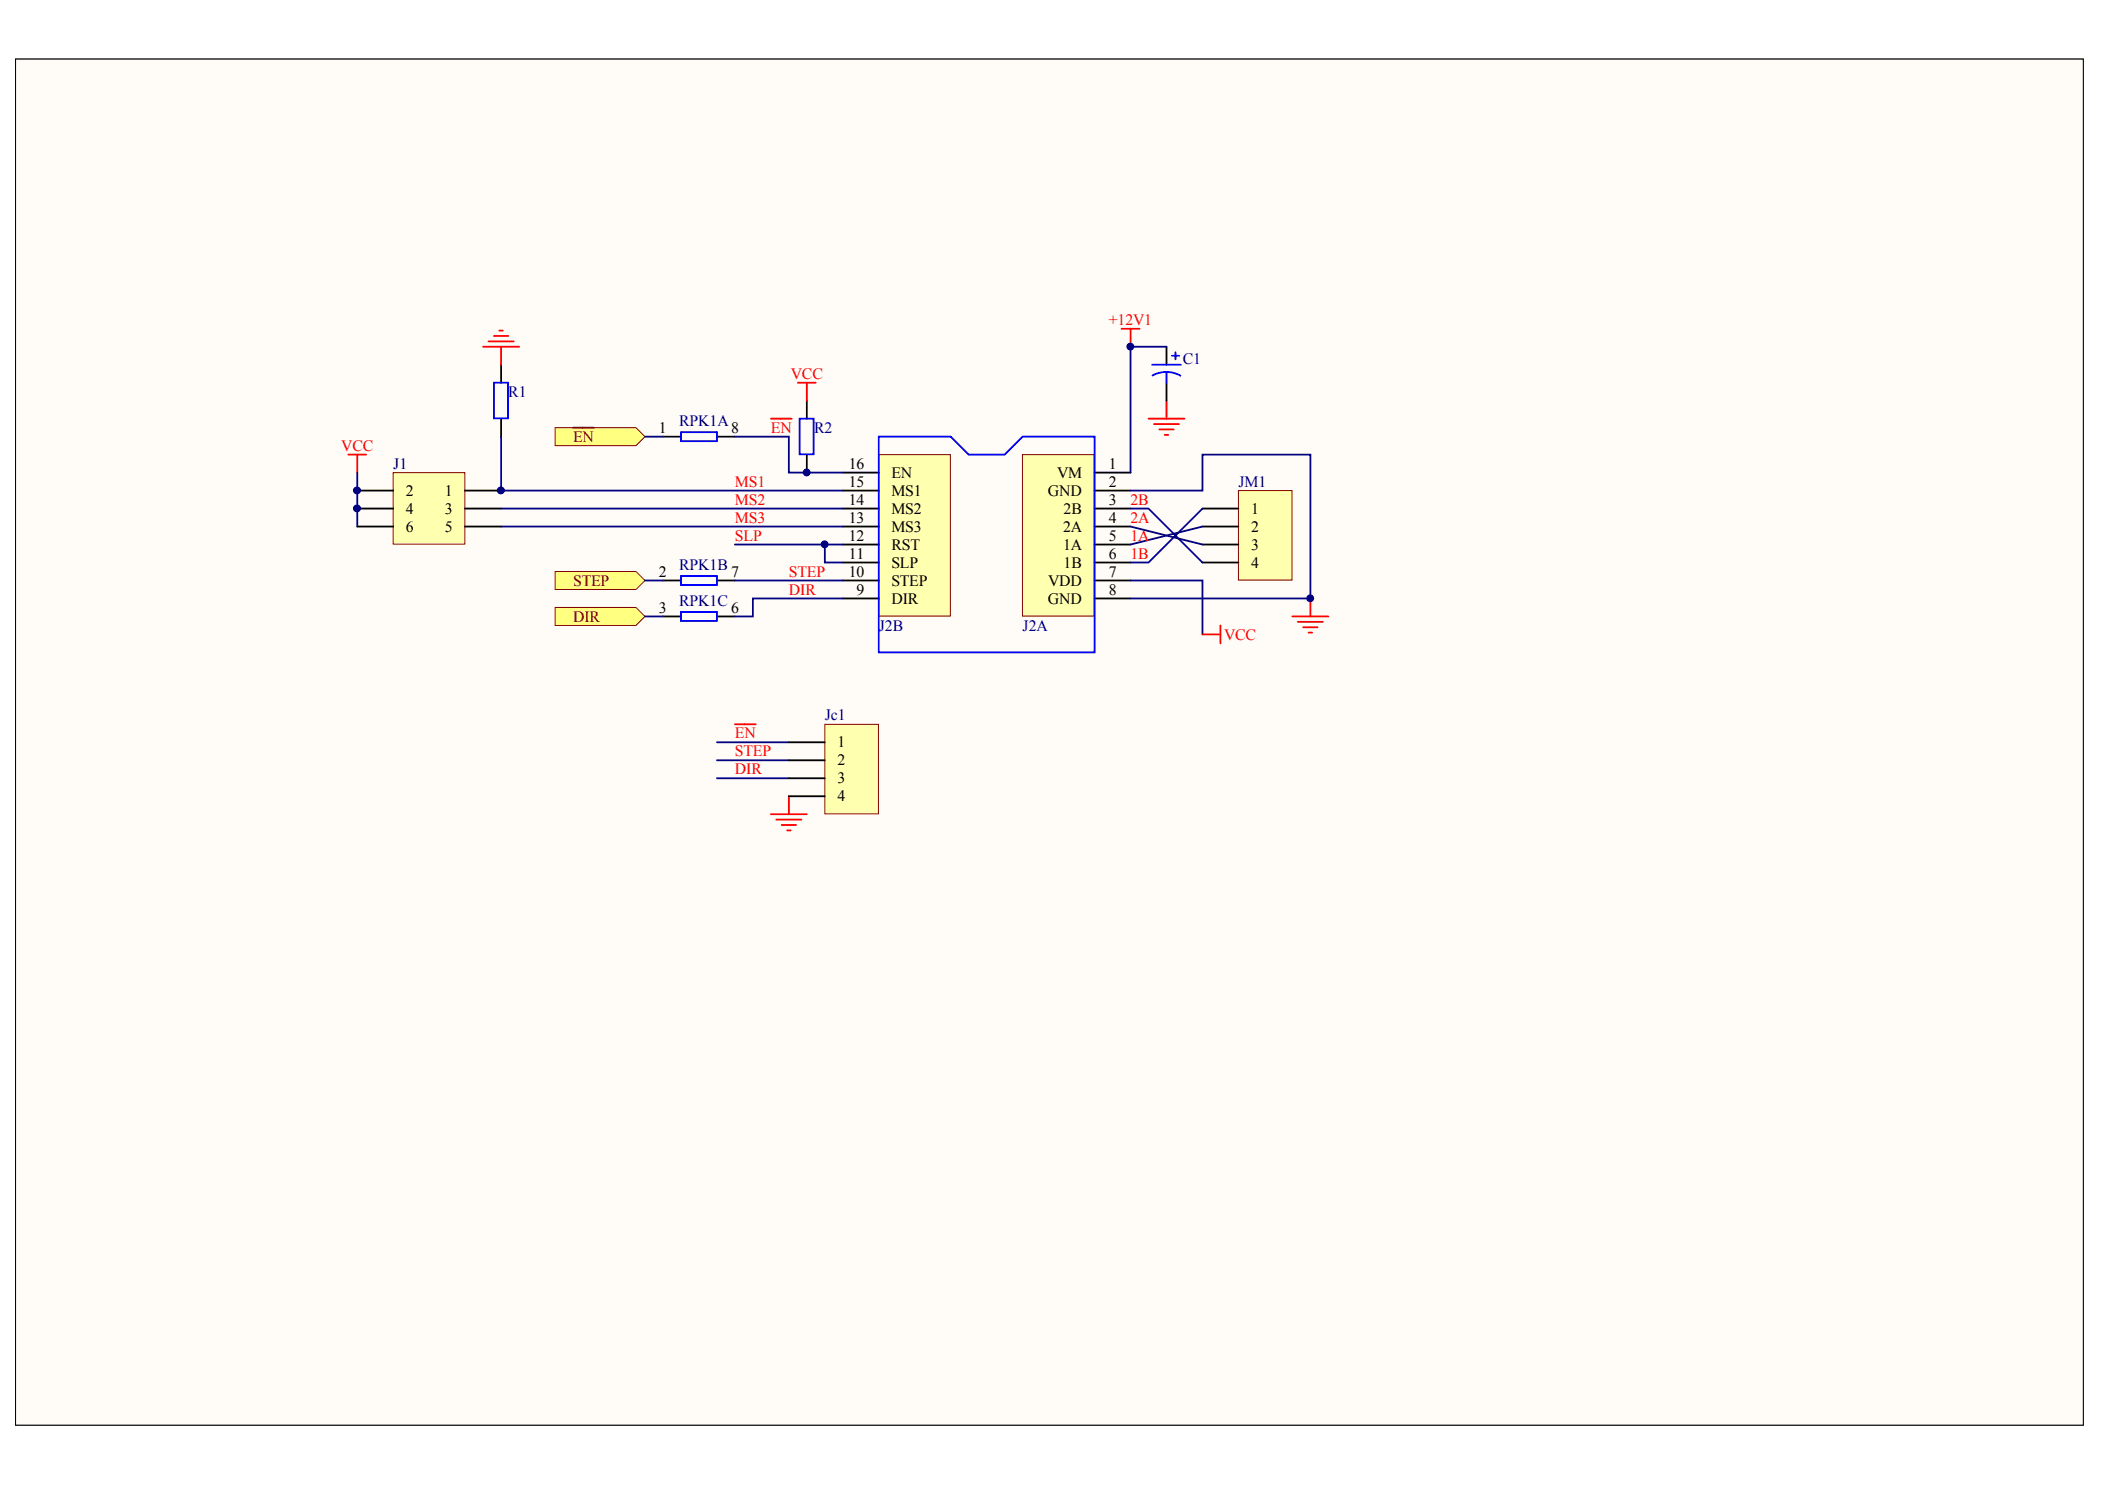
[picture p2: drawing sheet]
<svg xmlns="http://www.w3.org/2000/svg" width="297mm" height="210mm" viewBox="0 0 297 210" stroke-linecap="round" stroke-linejoin="round" font-family="sans-serif">
<path d="M2.2 8.3h291.8v192.7h-291.8z" fill="#fffcf8" stroke="#000" stroke-width=".14"/>
<path d="M70.7 51.5v2.5M70.7 59.1v2.5" fill="none" stroke="#000" stroke-width=".25"/>
<path d="M69.7 54h2v5h-2z" fill="none" stroke="#00f" stroke-width=".25"/>
<path d="M174.8 69.2h7.5v12.6h-7.5z" fill="#ffffb0" stroke="#800000" stroke-width=".14"/>
<path d="M169.7 71.7h5.1M169.7 74.3h5.1M169.7 76.8h5.1M169.7 79.3h5.1" fill="none" stroke="#000" stroke-width=".25"/>
<path d="M78.3 60.3h11.4l1.3 1.3-1.3 1.3h-11.4z" fill-rule="evenodd" fill="#ffff80" stroke="#800000" stroke-width=".14"/>
<path d="M80.9 60.3h2.9" fill="none" stroke="#800000" stroke-width=".25"/>
<g fill="#ffff80" stroke="#800000" stroke-width=".14">
<path d="M78.3 85.7h11.4l1.3 1.3-1.3 1.2h-11.4z" fill-rule="evenodd"/>
<path d="M78.3 80.6h11.4l1.3 1.3-1.3 1.3h-11.4z" fill-rule="evenodd"/>
</g>
<path d="M144.3 64.1h10.1v22.8h-10.1z" fill="#ffffb0" stroke="#800000" stroke-width=".14"/>
<path d="M154.5 66.7h5M154.5 69.2h5M154.5 71.7h5M154.5 74.3h5M154.5 76.8h5M154.5 79.3h5M154.5 81.9h5M154.5 84.4h5" fill="none" stroke="#000" stroke-width=".25"/>
<path d="M124 64.1h10.1v22.8h-10.1z" fill="#ffffb0" stroke="#800000" stroke-width=".14"/>
<path d="M113.9 56.5v2.6M164.6 48.9v2.6M164.6 54v2.5M113.9 64.1v2.6M118.9 79.3h5.1M118.9 76.8h5.1M118.9 74.3h5.1M118.9 71.7h5.1M118.9 69.2h5.1M118.9 66.7h5.1M118.9 84.4h5.1M118.9 81.9h5.1" fill="none" stroke="#000" stroke-width=".25"/>
<g fill="none" stroke="#000080" stroke-width=".25">
<path d="M164.6 48.9h-5.1v17.8M50.4 66.7v7.6M70.7 61.6v7.6h48.2M70.7 71.7h48.2M70.7 74.3h48.2M103.7 76.8h12.7M118.9 76.8h-2.5v2.5h2.5M159.5 71.7h2.6l7.6 7.6M159.5 69.2h10.2v-5.1h15.2v20.3h-25.4M159.5 74.3l10.2 2.5M169.7 74.3l-10.2 2.5M159.5 81.9h10.2v7.6"/>
<path d="M101.2 104.7h10.1M101.2 107.2h10.1M101.2 109.8h10.1"/>
</g>
<g fill="none" stroke="#f00" stroke-width=".25">
<path d="M68.2 48.9h5.1M68.9 48.2h3.6M69.7 47.4h2M70.5 46.6h.5M70.7 48.9v2.6M108.8 59.1h2.9M112.6 54h2.5M113.9 54v2.5M158.3 46.4h2.5M159.5 46.4v2.5M162.1 59.1h5M162.8 59.8h3.6"/>
<path d="M164.6 56.5v2.6M49.1 64.1h2.6M50.4 64.1v2.6M163.6 60.6h2M164.4 61.3h.5M169.7 89.5h2.5M172.2 88.2v2.6M182.4 87h5M183.1 87.7h3.6M183.9 88.5h2M184.7 89.2h.5M184.9 84.4v2.6"/>
<path d="M103.7 102.2h2.9M108.8 114.9h5.1M109.5 115.6h3.6M110.3 116.4h2M111.1 117.1h.5M111.3 112.3v2.6"/>
</g>
<path d="M112.8 59.1h2v5h-2zM162.6 51.5h4M164.6 52.5l1.2 .2 .8 .3M164.6 52.5l-1.2 .1-.8 .4M164.6 52.5v1.5M165.4 50.2h1M165.9 49.7v1M124 61.6h10.2l2.5 2.5h5.1l2.5-2.5h10.2v30.4h-30.5z" fill="none" stroke="#00f" stroke-width=".25"/>
<path d="M55.5 66.7h10.1v10.1h-10.1z" fill="#ffffb0" stroke="#800000" stroke-width=".14"/>
<path d="M50.4 69.2h5.1M50.4 71.7h5.1M50.4 74.3h5.1M65.6 69.2h5.1M65.6 71.7h5.1M65.6 74.3h5.1" fill="none" stroke="#000" stroke-width=".25"/>
<path d="M116.4 102.2h7.6v12.6h-7.6z" fill="#ffffb0" stroke="#800000" stroke-width=".14"/>
<path d="M93.6 61.6h2.5M101.2 61.6h2.5M93.6 81.9h2.5M93.6 87h2.5M101.2 81.9h2.5M101.2 87h2.5M111.3 104.7h5.1M111.3 107.2h5.1M111.3 109.8h5.1M111.3 112.3h5.1" fill="none" stroke="#000" stroke-width=".25"/>
<path d="M96.1 61h5.1v1.2h-5.1zM96.1 81.3h5.1v1.2h-5.1zM96.1 86.3h5.1v1.3h-5.1z" fill="none" stroke="#00f" stroke-width=".25"/>
<path d="M91 61.6h2.6M103.7 61.6h7.6v5.1h7.6M169.7 71.7l-7.6 7.6h-2.6M91 81.9h2.6M91 87h2.6M103.7 81.9h15.2M118.9 84.4h-12.7v2.6h-2.5" fill="none" stroke="#000080" stroke-width=".25"/>
<g fill="#000080" stroke="#000080" stroke-width=".14">
<circle cx="50.4" cy="71.7" r=".49"/>
<circle cx="50.4" cy="69.2" r=".49"/>
<circle cx="70.7" cy="69.2" r=".49"/>
<circle cx="113.8" cy="66.6" r=".48"/>
<circle cx="116.4" cy="76.8" r=".48"/>
<circle cx="159.5" cy="48.9" r=".48"/>
<circle cx="184.9" cy="84.4" r=".48"/>
</g>
<g font-size="2.2" fill="#f00">
<text x="156.5" y="45.8">+12V1</text>
<text x="111.6" y="53.4">VCC</text>
<text x="48.2" y="63.6">VCC</text>
<text x="108.8" y="61">EN</text>
<text x="103.7" y="68.7">MS1</text>
<text x="103.7" y="71.2">MS2</text>
<text x="159.5" y="71.2">2B</text>
<text x="103.7" y="76.3">SLP</text>
<text x="103.7" y="73.7">MS3</text>
<text x="159.5" y="76.3">1A</text>
<text x="159.5" y="73.7">2A</text>
<text x="111.3" y="83.9">DIR</text>
<text x="111.3" y="81.3">STEP</text>
<text x="159.5" y="78.8">1B</text>
<text x="172.7" y="90.2">VCC</text>
<text x="103.7" y="104.2">EN</text>
<text x="103.7" y="106.7">STEP</text>
<text x="103.7" y="109.2">DIR</text>
</g>
<g font-size="2.2" fill="#000080">
<text x="166.9" y="51.4">C1</text>
<text x="71.7" y="56">R1</text>
<text x="95.8" y="60.2">RPK1A</text>
<text x="114.9" y="61">R2</text>
<text x="55.5" y="66.1">J1</text>
<text x="174.8" y="68.7">JM1</text>
<text x="95.8" y="80.5">RPK1B</text>
<text x="95.8" y="85.5">RPK1C</text>
<text x="124" y="88.9">J2B</text>
<text x="144.3" y="88.9">J2A</text>
<text x="116.4" y="101.6">Jc1</text>
</g>
<g font-size="2.2" fill="#800000">
<text x="80.9" y="62.3">EN</text>
<text x="80.9" y="82.6">STEP</text>
<text x="80.9" y="87.7">DIR</text>
</g>
<g font-size="2.2">
<text x="93" y="61">1</text>
<text x="103.2" y="61">8</text>
<text x="57.3" y="69.9">2</text>
<text x="62.8" y="69.9">1</text>
<text x="119.8" y="71.2">14</text>
<text x="119.8" y="68.7">15</text>
<text x="119.8" y="66.1">16</text>
<text x="125.8" y="69.9">MS1</text>
<text x="125.8" y="67.4">EN</text>
<text x="147.9" y="69.9">GND</text>
<text x="149.2" y="67.4">VM</text>
<text x="156.5" y="66.1">1</text>
<text x="156.5" y="68.7">2</text>
<text x="156.5" y="71.2">3</text>
<text x="57.3" y="72.5">4</text>
<text x="57.3" y="75">6</text>
<text x="62.8" y="72.5">3</text>
<text x="62.8" y="75">5</text>
<text x="119.8" y="76.3">12</text>
<text x="119.8" y="73.7">13</text>
<text x="125.8" y="77.5">RST</text>
<text x="125.8" y="75">MS3</text>
<text x="125.8" y="72.5">MS2</text>
<text x="150" y="75">2A</text>
<text x="150" y="77.5">1A</text>
<text x="150.1" y="72.5">2B</text>
<text x="156.5" y="73.7">4</text>
<text x="156.5" y="76.3">5</text>
<text x="176.5" y="72.5">1</text>
<text x="176.5" y="75">2</text>
<text x="176.5" y="77.5">3</text>
<text x="93" y="81.3">2</text>
<text x="103.2" y="81.3">7</text>
<text x="119.8" y="81.3">10</text>
<text x="119.8" y="78.8">11</text>
<text x="120.9" y="83.9">9</text>
<text x="125.8" y="82.6">STEP</text>
<text x="125.8" y="80.1">SLP</text>
<text x="147.9" y="82.6">VDD</text>
<text x="150.1" y="80.1">1B</text>
<text x="156.5" y="78.8">6</text>
<text x="156.5" y="81.3">7</text>
<text x="156.5" y="83.9">8</text>
<text x="176.5" y="80.1">4</text>
<text x="93" y="86.4">3</text>
<text x="103.2" y="86.4">6</text>
<text x="125.8" y="85.1">DIR</text>
<text x="147.9" y="85.1">GND</text>
<text x="118.2" y="105.4">1</text>
<text x="118.2" y="108">2</text>
<text x="118.2" y="110.5">3</text>
<text x="118.2" y="113">4</text>
</g>
</svg>
